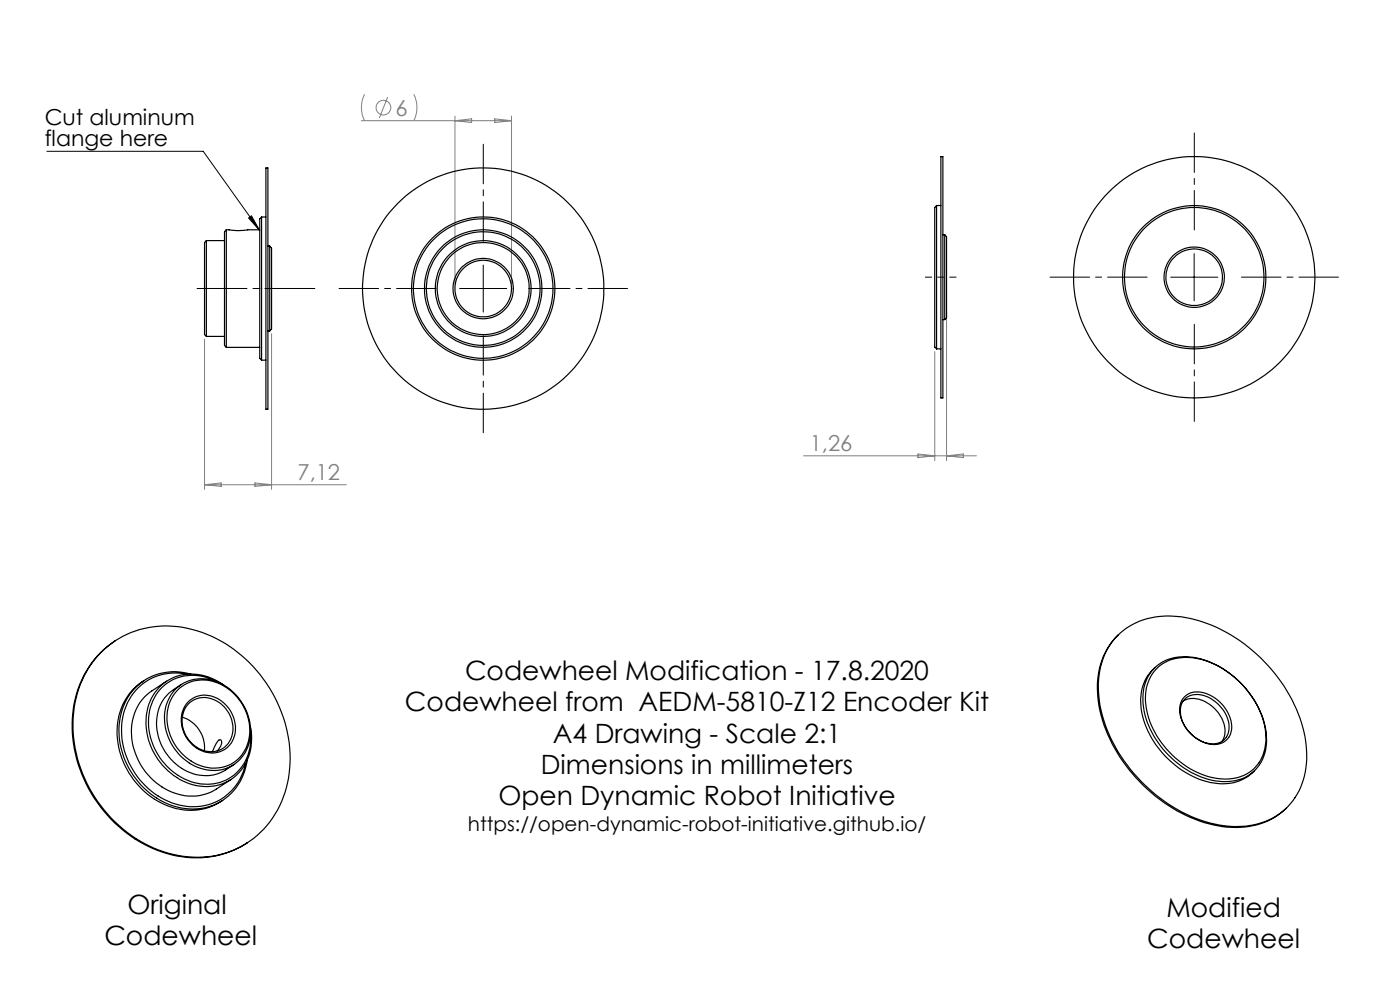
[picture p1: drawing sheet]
<svg xmlns="http://www.w3.org/2000/svg" width="297mm" height="210mm" viewBox="0 0 297 210" stroke-linecap="round" stroke-linejoin="round" font-family="sans-serif">
<g fill="none" stroke="#808080" stroke-width=".21">
<path d="M77.3 20a6.2 6.2 0 0 0 0 5.6M87.8 20a6.2 6.2 0 0 1 0 5.6M76.7 25.6h31.8M82.2 20.6l-1.7 4.4M96.5 24.6v35.6M96.5 25.6l3.5-.4v.8zM105 25.2l3.5 .4-3.5 .4zM108.5 24.6v35.6M43.4 72v31.8M57.6 70.8v33M198.3 74.6v23.1M200.8 66.2v31.5"/>
<path d="M170.5 96.7h36.7M194.7 96.3l3.6 .4-3.6 .4zM200.8 96.7l3.6-.4v.8zM43.4 102.8h30M43.4 102.8l3.5-.4v.8zM54.1 102.4l3.5 .4-3.5 .4z"/>
<circle cx="81.3" cy="22.8" r="1.56"/>
</g>
<path d="M9.9 32.1h33.2l12 16.8M52.7 46.2l.6-.4 1.8 3.1zM102.5 56.2v10M248.4 58.8h9.9M253.3 53.8v10M97.5 61.2h10" fill="none" stroke="#000" stroke-width=".21"/>
<path d="M102.5 51.2v-20.6M243.4 58.8h-20.6M253.4 48.8v-20.6M263.4 58.8h20.6M92.5 61.2h-20.6M102.5 71.2v20.6M112.5 61.2h20.6M253.4 68.8v20.6" fill="none" stroke="#000" stroke-width=".21" stroke-dasharray="15.2 1.3 1.3 1.3" stroke-dashoffset="6.8"/>
<path d="M41.8 61.2h25" fill="none" stroke="#000" stroke-width=".21" stroke-dasharray="15.2 1.3 1.3 1.3" stroke-dashoffset="4.6"/>
<path d="M196.3 58.8h6.5" fill="none" stroke="#000" stroke-width=".21" stroke-dasharray="15.2 1.3 1.3 1.3" stroke-dashoffset="13.9"/>
<path d="M52.7 46.2l.6-.4 1.8 3.1z" fill="#000"/>
<g fill="none" stroke="#000" stroke-width=".25">
<path d="M56.4 35.6h.4v51.2h-.4zM199.6 33.2h.4v51.2h-.4zM43.8 51v20.4M43.8 51l-.4 .5v19.5l.4 .4M43.8 51h3.8M48 48.7h.6a11.3 11.3 0 0 0 4 0h2.5M48 48.7v25M48 48.7a1.77 1.77 0 0 0-.4 1.8v21.5a1.77 1.77 0 0 0 .4 1.7M55.5 46v30.4M55.5 46l-.4 .4v29.6l.4 .4M55.5 46h.9M56.8 52.2h.4"/>
<path d="M57.2 52.2v18M57.2 52.2a1.91 1.91 0 0 1 .4 1.8v15.8l-.4 .4M198.7 43.6v30.4M198.7 43.6l-.4 .4v28.4a1.6 1.6 0 0 0 .4 1.6M198.7 43.6h.9M200 49.8h.4M200.4 49.8a1.6 1.6 0 0 1 .4 1.6v14.8a1.5 1.5 0 0 1-.4 1.6M200.4 49.8v18M43.8 71.4h3.8M48 73.7h7.1M55.5 76.4h.9M56.8 70.2h.4"/>
<path d="M198.7 74h.9M200 67.8h.4M21.4 138.5a20.2 20.2 0 0 1 22.4-4 28.8 28.8 0 0 1 17.4 30.6 19.4 19.4 0 0 1-20.3 16.7 26.8 26.8 0 0 1-21.4-13.6 26.7 26.7 0 0 1-2.4-23.1 19.7 19.7 0 0 1 4.3-6.6zM24.5 135.9a20.8 20.8 0 0 0-9.2 18.6 28.9 28.9 0 0 0 21.3 26.9 20.1 20.1 0 0 0 15.9-2.7M236.5 135.5a15.5 15.5 0 0 1 14.1-4.7 33.1 33.1 0 0 1 24 18.7 21.8 21.8 0 0 1 1.3 17.6 14.1 14.1 0 0 1-13.5 8.2 28.8 28.8 0 0 1-19.6-8.9 30.9 30.9 0 0 1-9.8-19.6 16 16 0 0 1 3.5-11.3zM237.3 134.6a15.9 15.9 0 0 0-4.3 14.3 33.3 33.3 0 0 0 15.8 22.5 23.8 23.8 0 0 0 17.8 3.6 13.4 13.4 0 0 0 6.3-3.6M30.6 144.3a13.1 13.1 0 0 0-5.3 14.9 16.6 16.6 0 0 0 15.2 12.7 11.6 11.6 0 0 0 6.7-2.1M35.3 144.5l-3.1 2a11 11 0 0 0-3.6 13.1 13.3 13.3 0 0 0 12.8 9.3l1.4-.2 2-.7 4.2-2.7M37 146.4a8.5 8.5 0 0 1 11.2-.7 11.2 11.2 0 0 1 4.3 12.9 7.9 7.9 0 0 1-11.1 4 11.2 11.2 0 0 1-5.7-14.1zM38.1 145.9a8.4 8.4 0 0 1 11.1 .9 10.4 10.4 0 0 1 2.8 12.3 7.7 7.7 0 0 1-10.9 2.7 10.7 10.7 0 0 1-4.8-13.5l.6-1zM38.5 145.2l-1.7 1.1a8.9 8.9 0 0 0-3 10.6 10.6 10.6 0 0 0 11.6 7.5l2.3-1 1.9-1.2M38.7 152.1a6.8 6.8 0 0 1 4.7 7.1"/>
<path d="M39.7 143a11.4 11.4 0 0 0-13.9 10.6 16.4 16.4 0 0 0 14.6 17.5 11.3 11.3 0 0 0 11.7-9.1M39.9 149.4a5.1 5.1 0 0 1 7.2 .1 5.9 5.9 0 0 1 .3 9.2 5.7 5.7 0 0 1-7.9-2.5 5.8 5.8 0 0 1 .4-6.8zM40 148.8a5.8 5.8 0 0 1 8.6 1.6 6 6 0 0 1-.9 8.6 5.9 5.9 0 0 1-7.9-2.2 6.3 6.3 0 0 1 .2-8zM40.5 143a11.8 11.8 0 0 0-15.2 10.9 17.1 17.1 0 0 0 13.2 17.5 11.7 11.7 0 0 0 14-10.2M46.1 144.6a9.6 9.6 0 0 0-13 2.9 12.6 12.6 0 0 0 2.9 15.6 10.5 10.5 0 0 0 13.1 1.7 10.1 10.1 0 0 0 4.1-9.3M46.1 159.3l.7-.9 .2-.6a.51 .51 0 0 0-.2-.8 .51 .51 0 0 0-.7 .3l-1.1 2.1M47.4 145.3a10.3 10.3 0 0 0-13.6 .5 11.9 11.9 0 0 0-1.1 14 12.6 12.6 0 0 0 13.2 6.8 10 10 0 0 0 7.4-11.3l-.2-1.4M244.7 141.9a9.6 9.6 0 0 1 9.3-2.3 19.7 19.7 0 0 1 14.6 16.1 8.7 8.7 0 0 1-4.7 9.3 13.2 13.2 0 0 1-11.9-1.6 19.2 19.2 0 0 1-9.5-14.7 9.1 9.1 0 0 1 2.2-6.8zM245 141.6a9.7 9.7 0 0 0-2.7 9.7 19.7 19.7 0 0 0 15.1 14.8 9.4 9.4 0 0 0 8.8-2.6M245.6 141.6a10.3 10.3 0 0 1 10.4-1.4 19.5 19.5 0 0 1 12.5 15.1 8.6 8.6 0 0 1-4.7 9.2 13.4 13.4 0 0 1-12.6-2.3 18 18 0 0 1-8.2-15 8.6 8.6 0 0 1 2.6-5.6zM251 148.7a5.3 5.3 0 0 1 6 1 6.5 6.5 0 0 1 2.6 7l-.3 .5M251.2 147.8a4.9 4.9 0 0 1 6.1 0 7.8 7.8 0 0 1 4 7 3.8 3.8 0 0 1-5.4 2.9 8 8 0 0 1-5.6-7.6l.3-1.3z"/>
<path d="M251.6 148a5.2 5.2 0 0 1 6.5 1 6.2 6.2 0 0 1 2.2 7 3.7 3.7 0 0 1-4.7 1.5 7.3 7.3 0 0 1-5.1-7.9l.4-.7z"/>
<circle cx="253.3" cy="58.8" r="15.2"/>
<circle cx="253.3" cy="58.8" r="6.4"/>
<circle cx="253.3" cy="58.8" r="6"/>
<circle cx="253.3" cy="58.8" r="14.8"/>
<circle cx="253.4" cy="58.8" r="25.6"/>
<circle cx="102.5" cy="61.2" r="14.8"/>
<circle cx="102.5" cy="61.2" r="9.8"/>
<circle cx="102.5" cy="61.2" r="25.6"/>
<circle cx="102.5" cy="61.2" r="12.5"/>
<circle cx="102.5" cy="61.2" r="6.4"/>
<circle cx="102.5" cy="61.2" r="6"/>
<circle cx="102.5" cy="61.2" r="10.2"/>
<circle cx="102.5" cy="61.2" r="12.1"/>
<circle cx="102.5" cy="61.2" r="15.2"/>
</g>
<g font-size="5.6">
<text x="98.7" y="144.2">Codewheel Modification - 17.8.2020</text>
<text x="85.9" y="150.9">Codewheel from AEDM-5810-Z12 Encoder Kit</text>
<text x="117.3" y="157.5">A4 Drawing - Scale 2:1</text>
<text x="114.7" y="164.2">Dimensions in millimeters</text>
<text x="105.7" y="170.8">Open Dynamic Robot Initiative</text>
<text x="27" y="193.9">Original</text>
<text x="247.4" y="194.5">Modified</text>
<text x="22.1" y="200.6">Codewheel</text>
<text x="243.4" y="201.1">Codewheel</text>
</g>
<g font-size="4.7">
<text x="9.5" y="26.5">Cut aluminum</text>
<text x="9.5" y="31">flange here</text>
</g>
<g font-size="4.7" fill="#808080">
<text x="83.9" y="24.5">6</text>
<text x="171.8" y="95.7">1,26</text>
<text x="63.1" y="101.8">7,12</text>
</g>
<text font-size="4.2" x="99.3" y="176.4">https://open-dynamic-robot-initiative.github.io/</text>
</svg>
